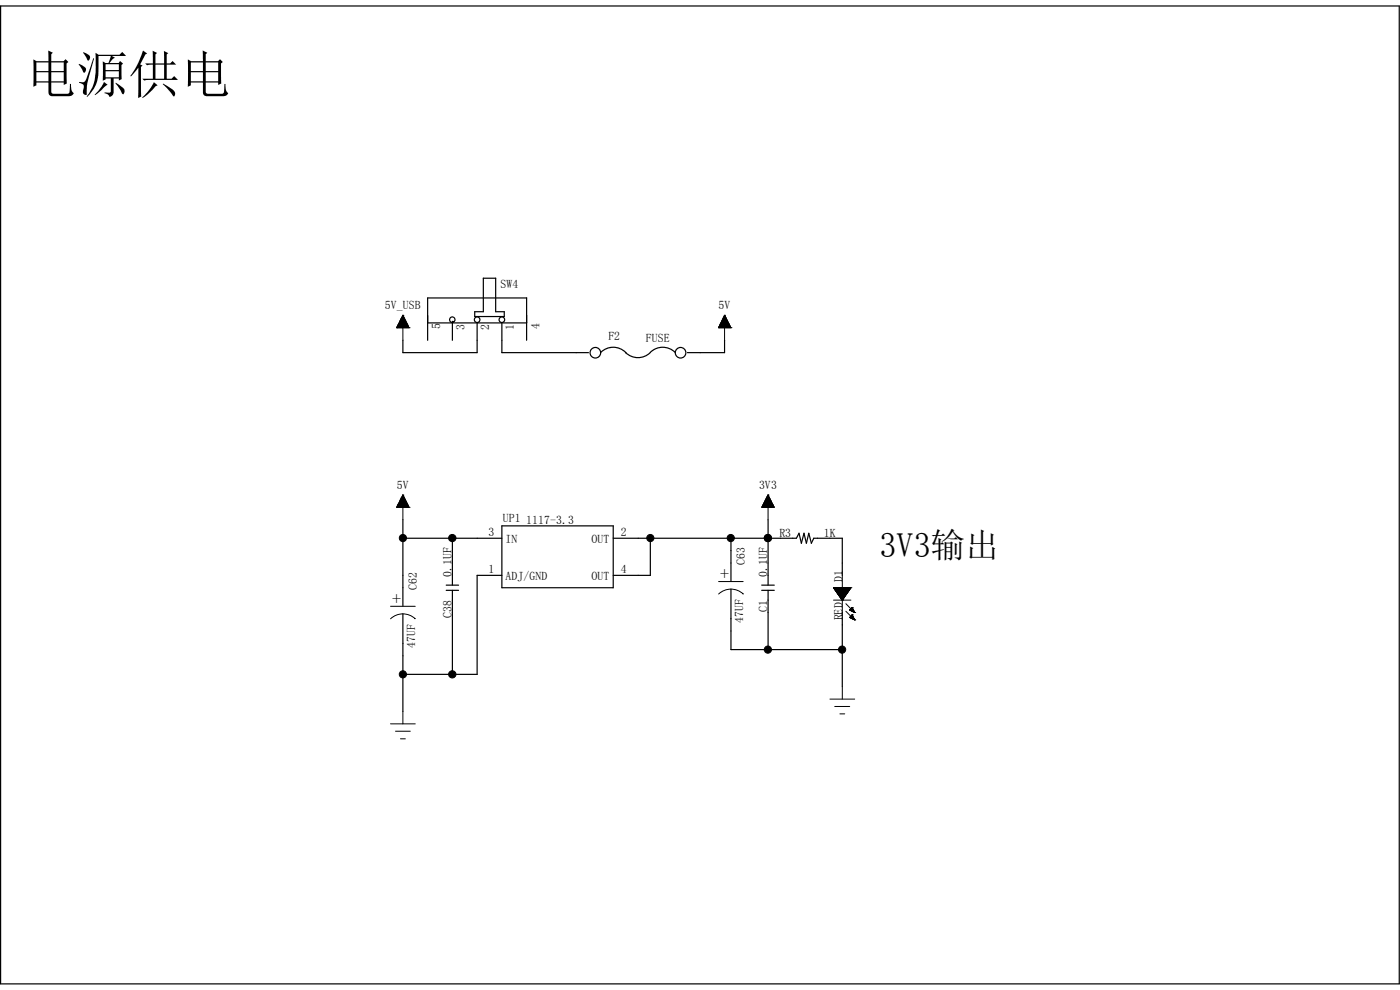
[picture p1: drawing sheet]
<svg xmlns="http://www.w3.org/2000/svg" width="297mm" height="210mm" viewBox="0 0 297 210" stroke-linecap="round" stroke-linejoin="round" font-family="sans-serif">
<g fill="none" stroke="#000" stroke-width=".25">
<path d="M.1 1.3h296.7v207.4h-296.7zM102.5 59h2.7v7.1h1.8v1h-6.3v-1h1.8zM90.7 68.5h21M90.7 72.2v-9h21v9M96 68.2h.1M96 68.5v3.7M101.2 68.5v6.3h-15.7v-2.6M106.5 68.5v6.3h18.3M127.5 74.7a3.7 3.7 0 0 1 5.2 .1M138 74.7a3.7 3.7 0 0 1 5.3 .1M138 74.8a3.7 3.7 0 0 1-5.3 0h.1M153.7 72.2v2.6h-7.9"/>
<path d="M85.5 114.2h21M85.5 110.2v18.4M96 114.2v9.9M106.5 111.5h23.6v13.2h-23.6zM130.1 114.2h38.9l.5-1.1 .5 2.1 .6-2.1 .5 2.1 .5-2.1 .5 2.1 .5-1h6.1v7.8M138 114.2v7.8h-7.9M155.1 114.2v9.2M162.9 114.2h.1M162.9 110.2v13.9M85.5 130.2v20.7M94.7 125.2h2.6M94.7 124.1h2.6"/>
<path d="M96 125.2v17.8M106.5 122h-5.3v21h-15.7M155.1 124.9v12.9h23.6M161.6 125.2h2.7M161.6 124.1h2.7M162.9 125.2v12.6M178.7 129.9v15.8"/>
<circle cx="95.9" cy="67.8" r=".58"/>
<circle cx="101.2" cy="67.8" r=".59"/>
<circle cx="106.5" cy="67.8" r=".59"/>
<circle cx="126.3" cy="74.8" r="1.12"/>
<circle cx="144.4" cy="74.8" r="1.12"/>
</g>
<g fill="none" stroke="#000" stroke-width=".21">
<path d="M84.2 69.5h.1M84.2 69.5h2.6M84.2 69.4h2.5M84.2 69.3v.2M84.2 69.3h2.5v.2M84.3 69.2h2.3M84.4 69v.5M84.4 69.1h2.2v.4M84.4 69h2.1M84.5 68.8v.7M84.5 68.9h2v.6M84.5 68.8h1.9"/>
<path d="M84.6 68.6v.9M84.6 68.7h1.8v.8M84.6 68.6h1.7M84.7 68.4v1.1M84.7 68.5h1.6v1M84.8 68.4h1.4M84.8 68.2v1.3M84.8 68.3h1.3v1.2M84.8 68.2h1.3M84.9 67.9v1.6M84.9 68h1.2v1.5M85 67.9h1"/>
<path d="M85 67.7v1.8M85 67.9h.9v1.6M85 67.7h.9M85.1 67.5v2M85.1 67.6h.8v1.9M85.1 67.5h.7M85.2 67.3v2.2M85.2 67.4h.5v2.1M85.3 67.3h.4M85.3 67.1v2.4M85.3 67.2h.3v2.3M85.4 67.1h.2"/>
<path d="M85.4 66.9v2.6M85.4 67h.1M85.5 66.9h.1M85.5 66.9v5.3M85.5 66.9l-1.3 2.6M85.5 66.9l1.3 2.6M86.8 69.5h.1M152.4 69.5h.1M152.4 69.5h2.7M152.5 69.4h2.5M152.5 69.3h2.4v.2M152.5 69.3v.2"/>
<path d="M152.6 69.2h2.3M152.7 69.1h2.2v.4M152.7 69v.5M152.7 69h2.1M152.7 68.9h2v.6M152.7 68.8v.7M152.8 68.8h1.9M152.8 68.7h1.8v.8M152.8 68.6v.9M152.9 68.6h1.7M153 68.5h1.5v1M153 68.4v1.1"/>
<path d="M153 68.4h1.5M153.1 68.3h1.3v1.2M153.1 68.2v1.3M153.1 68.2h1.2M153.2 68h1.1v1.5M153.2 67.9v1.6M153.2 67.9h1.1M153.3 67.9h.9v1.6M153.3 67.7v1.8M153.3 67.7h.9M153.4 67.6h.7v1.9M153.4 67.5v2"/>
<path d="M153.4 67.5h.7M153.5 67.4h.5v2.1M153.5 67.3v2.2M153.5 67.3h.5M153.6 67.2h.3v2.3M153.6 67.1v2.4M153.6 67.1h.2M153.7 67h.1v2.5M153.7 66.9v2.6M153.7 66.9h.1M153.7 66.9v5.3M153.7 66.9l-1.3 2.6"/>
<path d="M153.7 66.9l1.4 2.6M155.1 69.5h.1M84.2 107.6h.1M84.2 107.6h2.6M84.2 107.6h2.5M84.2 107.4h2.5M84.2 107.4v.2M84.3 107.4h2.3M84.4 107.2h2.2M84.4 107.1v.5M84.4 107.1h2.1M84.5 107h2"/>
<path d="M84.5 106.9v.7M84.5 106.9h1.9M84.6 106.8h1.8M84.6 106.7v.9M84.6 106.7h1.7M84.7 106.6h1.6M84.7 106.5v1.1M84.8 106.5h1.4M84.8 106.4h1.3M84.8 106.3v1.3M84.8 106.3h1.3M84.9 106.2h1.2"/>
<path d="M84.9 106v1.6M85 106.1h1M85 106h.9M85 105.8v1.8M85 105.9h.9M85.1 105.8h.8M85.1 105.6v2M85.1 105.7h.7M85.2 105.5h.5M85.2 105.4v2.2M85.3 105.5h.4M85.3 105.3h.3"/>
<path d="M85.3 105.2v2.4M85.4 105.2h.2M85.4 105.2h.1M85.4 105v2.6M85.5 105h.1M85.5 105v5.2M85.5 105l-1.3 2.6M85.5 105l1.3 2.6M85.6 105.3v2.3M85.7 105.5v2.1M85.9 105.7v1.9M85.9 105.9v1.7"/>
<path d="M86.1 106.1v1.5M86.1 106.3v1.3M86.3 106.6v1M86.4 106.8v.8M86.5 107v.6M86.6 107.2v.4M86.7 107.4v.2M86.8 107.6h.1M161.7 107.6h2.5M161.7 107.4v.2M161.7 107.4h2.4M161.8 107.4h2.3"/>
<path d="M161.8 107.2v.4M161.8 107.2h2.2M161.9 107.1h2.1v.5M161.9 107v.6M161.9 107h2M162 106.9h1.9M162 106.8v.8M162.1 106.8h1.7M162.1 106.7h1.6M162.1 106.6v1M162.1 106.6h1.6M162.2 106.5h1.5"/>
<path d="M162.2 106.4v1.2M162.2 106.4h1.4M162.3 106.3h1.3M162.3 106.1v1.5M162.3 106.2h1.2M162.4 106.1h1M162.4 105.9v1.7M162.5 106h.9M162.5 105.9h.9v1.7M162.5 105.7v1.9M162.6 105.8h.7M162.6 105.7h.6"/>
<path d="M162.6 105.5v2.1M162.7 105.5h.5M162.7 105.5h.4v2.1M162.7 105.3v2.3M162.8 105.3h.3M162.8 105.2h.2v2.4M162.8 105.1v2.5M162.9 105.2h.1M162.9 105h.1M162.9 105l1.4 2.6h-2.7zM162.9 105v5.2M163.2 105.6v2"/>
<path d="M163.4 106v1.6M163.6 106.2v1.4M163.7 106.5v1.1M163.7 106.7v.9M163.9 106.8v.8M164.1 107.3v.3M164.2 107.5v.1M82.8 128.6h5.3M88.1 131.2v.1a3.8 3.8 0 0 0-5.2 0M152.4 123.4h5.2M157.6 126h.1a3.8 3.8 0 0 0-5.2 0M176.8 124.7h.1"/>
<path d="M176.8 127.3h3.7M176.8 124.7l1.9 2.6M176.8 124.7h3.7M176.9 124.7l.1 .1h3.4M177 124.9h3.4M177 124.7v.2M177 125h3.3M177 124.7v.3h3.3M177.1 124.7v.4h3.2M177.2 124.7v.4M177.2 124.7v.6h2.9v-.6M177.2 125.2h2.9"/>
<path d="M177.3 124.7v.6h2.8M177.3 124.7l.1 .8h2.6M177.3 125.4h2.7M177.4 124.7v.8h2.6M177.5 124.7v.9h2.4M177.5 124.7l.1 1h2.2v-1M177.5 125.6h2.3M177.6 125.8h2.1M177.6 124.7v1.2M177.7 124.7v1.2h2M177.7 125.9h2M177.7 124.7v1.3"/>
<path d="M177.8 124.7v1.4h1.8M177.8 126h1.8M177.8 124.7v1.5h1.7v-1.5M177.9 124.7v1.5M177.9 124.7v1.6h1.5M178 124.7v1.7h1.4M178.1 124.7v1.7h1.2M178.1 126.5h1.1M178.1 124.7v1.8M178.2 126.6h1M178.2 126.5h1M178.2 124.7v2"/>
<path d="M178.2 126.7h1M178.3 126.7h.8M178.3 124.7v2.1M178.3 124.7v2.2M178.4 126.9h.6M178.4 124.7v2.2M178.4 124.7v2.3h.5M178.4 126.9h.5M178.5 124.7v2.4M178.5 127.1h.4M178.5 124.7v2.5M178.6 127.2h.2"/>
<path d="M178.6 124.7v2.6M178.6 127.3h.1M178.7 127.3h.1M178.7 122v7.9M178.7 124.7v2.5M178.9 124.7v2.4h-.4M178.9 124.7v2.3M178.9 124.7v2.2M179 124.7v2.1M179.1 124.7v2.1h-.8M179.1 124.7v2M179.2 124.7v1.9"/>
<path d="M179.2 124.7v1.8M179.2 124.7v1.7M179.3 124.7v1.7M179.4 124.7v1.6M179.4 124.7v1.5h-1.5M179.5 128.1l1.5 1.6M179.5 129.7l1.5 1.5M179.6 124.7v1.3M179.6 124.7v1.2M179.7 124.7v1.1M179.8 124.7v.9M179.9 124.7v.9"/>
<path d="M180 124.7v.8M180 124.7v.7M180 124.7v.6M180.2 124.7v.4M180.3 131h.1M180.3 129.4h.1M180.3 124.7v.3M180.3 131l1 .5M180.3 131h.7M180.3 130.9h.7M180.3 129.4l1 .5M180.3 129.4h.7"/>
<path d="M180.3 129.3h.7M180.3 124.7v.2M180.3 129.3v.2M180.3 130.9v.1M180.4 124.7v.2M180.4 124.7v.1M180.5 124.7h.1M180.5 130.8v.3h.6v.3l.2 .1M180.5 124.7l-1.8 2.6M180.7 130.6v.6h.4v.2M180.7 130.5h.1M180.8 130.4h.1"/>
<path d="M180.8 128.9h.1M180.8 130.4l.5 1.1M180.8 130.4l-.5 .6M180.8 128.9v.8h.3M180.8 130.4v.8M180.8 128.9l.5 1M180.8 128.9l-.5 .5M180.8 130.6h-.2v.6M180.8 129h-.2v.6M180.8 128.9h-.1v.7M180.8 128.9v.8M180.8 130.4v.9"/>
<path d="M180.9 130.6v.7h.3v.1M180.9 130.7h-.3v.4h.5M180.9 130.7h-.4v.4M180.9 129.2h-.4v.3M180.9 129.1h-.3v.4l.5 .1v.3M180.9 129v.7h.3l.1 .2M180.9 129.2h-.5v.3M180.9 130.8h-.5v.3M180.9 129.2h-.4v.3h.6v.3l.2 .1M180.9 130.7l.1 .6h.2M180.9 129.2v.6M181 129.3h-.6v.2h.6"/>
<path d="M181 130.9h-.6v.1M181 129.3v.5M181 130.9v.5M181.3 131.5h.1M181.3 129.9h.1M82.8 153.5h5.3M83.9 155.1h3.1M85 156.7h1M85.5 150.9v2.6M176.1 148.3h5.2M177.1 149.9h3.2M178.2 151.4h1"/>
<path d="M178.7 145.7v2.6"/>
</g>
<g fill="#000" stroke="#000" stroke-width=".21">
<circle cx="85.5" cy="114.1" r=".76"/>
<circle cx="96" cy="114.1" r=".77"/>
<circle cx="138" cy="114.1" r=".76"/>
<circle cx="155" cy="114.1" r=".76"/>
<circle cx="162.9" cy="114.1" r=".76"/>
<circle cx="162.9" cy="137.8" r=".76"/>
<circle cx="178.6" cy="137.8" r=".76"/>
<circle cx="85.5" cy="143" r=".76"/>
<circle cx="96" cy="143.1" r=".77"/>
</g>
<text font-size="10.9" x="5.4" y="19.6">电源供电</text>
<text font-size="7.3" x="186.6" y="118.1">3V3输出</text>
<g font-size="4">
<text x="152.7" y="123.1">+</text>
<text x="83.1" y="128.4">+</text>
</g>
<g font-size="2.5">
<text x="81.7" y="65.6">5V_USB</text>
<text x="106.2" y="61.1">SW4</text>
<text x="152.4" y="65.6">5V</text>
<text x="93.4" y="69.8" transform="rotate(-90 93.4 69.8)">5</text>
<text x="98.5" y="70" transform="rotate(-90 98.5 70)">3</text>
<text x="103.8" y="70" transform="rotate(-90 103.8 70)">2</text>
<text x="109" y="70" transform="rotate(-90 109 70)">1</text>
<text x="114.4" y="69.8" transform="rotate(-90 114.4 69.8)">4</text>
<text x="129.1" y="72.2">F2</text>
<text x="137" y="72.5">FUSE</text>
<text x="84.2" y="103.7">5V</text>
<text x="161" y="103.7">3V3</text>
<text x="103.6" y="113.7">3</text>
<text x="106.7" y="110.7">UP1</text>
<text x="111.6" y="111.1">1117-3.3</text>
<text x="131.7" y="113.7">2</text>
<text x="165.4" y="113.9">R3</text>
<text x="174.8" y="114">1K</text>
<text x="107.3" y="115.2">IN</text>
<text x="125.5" y="115.2">OUT</text>
<text x="158" y="119.8" transform="rotate(-90 158 119.8)">C63</text>
<text x="88.4" y="125.1" transform="rotate(-90 88.4 125.1)">C62</text>
<text x="95.8" y="122.3" transform="rotate(-90 95.8 122.3)">0.1UF</text>
<text x="103.6" y="121.5">1</text>
<text x="107.3" y="123.1">ADJ/GND</text>
<text x="125.5" y="123.1">OUT</text>
<text x="131.7" y="121.5">4</text>
<text x="162.7" y="122.3" transform="rotate(-90 162.7 122.3)">0.1UF</text>
<text x="178.7" y="123.5" transform="rotate(-90 178.7 123.5)">D1</text>
<text x="95.8" y="131.1" transform="rotate(-90 95.8 131.1)">C38</text>
<text x="162.7" y="129.8" transform="rotate(-90 162.7 129.8)">C1</text>
<text x="178.7" y="131.6" transform="rotate(-90 178.7 131.6)">RED</text>
<text x="88.1" y="137.4" transform="rotate(-90 88.1 137.4)">47UF</text>
<text x="157.6" y="132.1" transform="rotate(-90 157.6 132.1)">47UF</text>
</g>
</svg>
